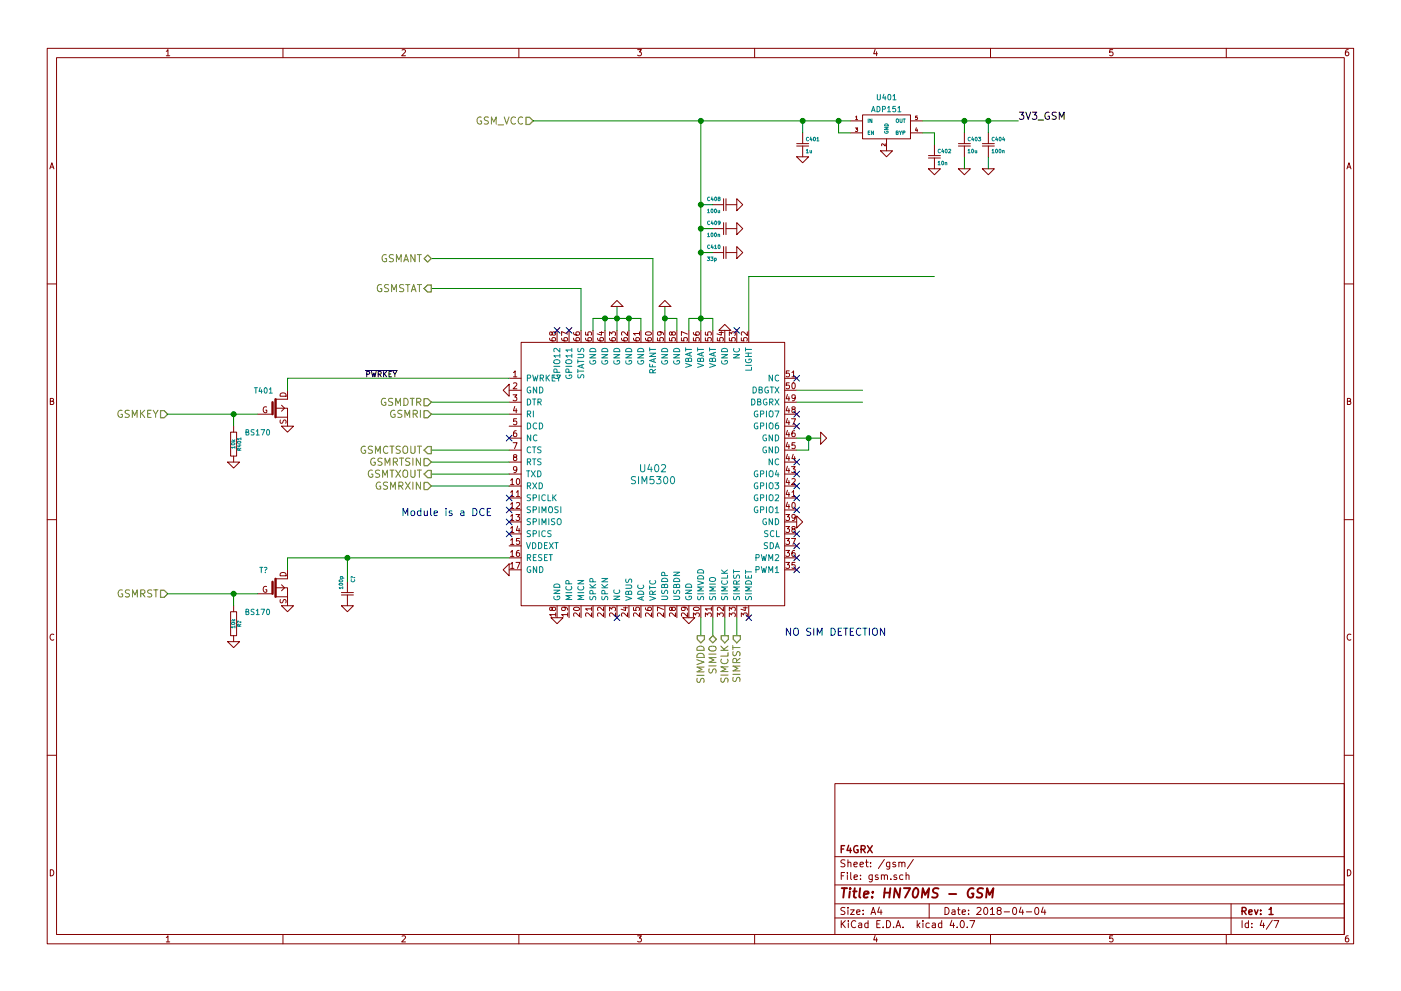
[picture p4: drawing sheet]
EESchema Schematic File Version 2
LIBS:f4grx_passive
LIBS:f4grx_pow
LIBS:ms
LIBS:f4grx_conn
LIBS:f4grx_cpu
LIBS:f4grx_interface
LIBS:f4grx_rf
LIBS:ms-cache
EELAYER 25 0
EELAYER END
$Descr A4 11693 8268
encoding utf-8
Sheet 4 7
Title "HN70MS - GSM"
Date "2018-04-04"
Rev "1"
Comp "F4GRX"
Comment1 ""
Comment2 ""
Comment3 ""
Comment4 ""
$EndDescr
Text HLabel 4450 1000 0    60   Input ~ 0
GSM_VCC
$Comp
L ADP151 U401
U 1 1
P 7400 1050
F 0 "U401" H 7400 1300 45  0000 C CNN
F 1 "ADP151" H 7400 1200 45  0000 C CNN
F 2 "ms:SOT23-5" H 7400 1050 60  0001 C CNN
F 3 "" H 7400 1050 60  0000 C CNN
	1    7400 1050
	1    0    0    -1  
$EndComp
Wire Wire Line
	4450 1000 7100 1000
$Comp
L GND #PWR419
U 1 1
P 7400 1250
F 0 "#PWR419" H 7400 1250 30  0001 C CNN
F 1 "GND" H 7400 1180 30  0001 C CNN
F 2 "" H 7400 1250 60  0000 C CNN
F 3 "" H 7400 1250 60  0000 C CNN
	1    7400 1250
	1    0    0    -1  
$EndComp
Wire Wire Line
	7100 1100 7000 1100
Wire Wire Line
	7000 1100 7000 1000
Connection ~ 7000 1000
$Comp
L CSMALL C401
U 1 1
P 6700 1200
F 0 "C401" H 6725 1250 30  0000 L CNN
F 1 "1u" H 6725 1150 30  0000 L CNN
F 2 "ms:0805_m2012" H 6700 1200 60  0001 C CNN
F 3 "" H 6700 1200 60  0000 C CNN
	1    6700 1200
	1    0    0    -1  
$EndComp
Wire Wire Line
	6700 1100 6700 1000
Connection ~ 6700 1000
$Comp
L CSMALL C402
U 1 1
P 7800 1300
F 0 "C402" H 7825 1350 30  0000 L CNN
F 1 "10n" H 7825 1250 30  0000 L CNN
F 2 "ms:0603_m1608" H 7800 1300 60  0001 C CNN
F 3 "" H 7800 1300 60  0000 C CNN
	1    7800 1300
	1    0    0    -1  
$EndComp
Wire Wire Line
	7800 1200 7800 1100
Wire Wire Line
	7800 1100 7700 1100
$Comp
L CSMALL C403
U 1 1
P 8050 1200
F 0 "C403" H 8075 1250 30  0000 L CNN
F 1 "10u" H 8075 1150 30  0000 L CNN
F 2 "ms:1206_m3216" H 8050 1200 60  0001 C CNN
F 3 "" H 8050 1200 60  0000 C CNN
	1    8050 1200
	1    0    0    -1  
$EndComp
Wire Wire Line
	8050 1100 8050 1000
Wire Wire Line
	7700 1000 8500 1000
$Comp
L CSMALL C404
U 1 1
P 8250 1200
F 0 "C404" H 8275 1250 30  0000 L CNN
F 1 "100n" H 8275 1150 30  0000 L CNN
F 2 "ms:0603_m1608" H 8250 1200 60  0001 C CNN
F 3 "" H 8250 1200 60  0000 C CNN
	1    8250 1200
	1    0    0    -1  
$EndComp
Connection ~ 8050 1000
Wire Wire Line
	8250 1100 8250 1000
Connection ~ 8250 1000
Text Label 8500 1000 0    60   ~ 0
3V3_GSM
$Comp
L GND #PWR417
U 1 1
P 6700 1300
F 0 "#PWR417" H 6700 1300 30  0001 C CNN
F 1 "GND" H 6700 1230 30  0001 C CNN
F 2 "" H 6700 1300 60  0000 C CNN
F 3 "" H 6700 1300 60  0000 C CNN
	1    6700 1300
	1    0    0    -1  
$EndComp
$Comp
L GND #PWR420
U 1 1
P 7800 1400
F 0 "#PWR420" H 7800 1400 30  0001 C CNN
F 1 "GND" H 7800 1330 30  0001 C CNN
F 2 "" H 7800 1400 60  0000 C CNN
F 3 "" H 7800 1400 60  0000 C CNN
	1    7800 1400
	1    0    0    -1  
$EndComp
$Comp
L GND #PWR421
U 1 1
P 8050 1400
F 0 "#PWR421" H 8050 1400 30  0001 C CNN
F 1 "GND" H 8050 1330 30  0001 C CNN
F 2 "" H 8050 1400 60  0000 C CNN
F 3 "" H 8050 1400 60  0000 C CNN
	1    8050 1400
	1    0    0    -1  
$EndComp
$Comp
L GND #PWR422
U 1 1
P 8250 1400
F 0 "#PWR422" H 8250 1400 30  0001 C CNN
F 1 "GND" H 8250 1330 30  0001 C CNN
F 2 "" H 8250 1400 60  0000 C CNN
F 3 "" H 8250 1400 60  0000 C CNN
	1    8250 1400
	1    0    0    -1  
$EndComp
Wire Wire Line
	8250 1400 8250 1300
Wire Wire Line
	8050 1300 8050 1400
$Comp
L SIM5300 U402
U 1 1
P 5450 3950
F 0 "U402" H 5450 4000 60  0000 C CNN
F 1 "SIM5300" H 5450 3900 60  0000 C CNN
F 2 "ms:sim5300" H 5100 4500 60  0001 C CNN
F 3 "" H 5100 4500 60  0000 C CNN
	1    5450 3950
	1    0    0    -1  
$EndComp
Wire Wire Line
	5850 1000 5850 2750
Wire Wire Line
	5950 2650 5950 2750
Wire Wire Line
	5750 2650 5950 2650
Connection ~ 5850 2650
Wire Wire Line
	5750 2750 5750 2650
$Comp
L CSMALL C408
U 1 1
P 6050 1700
F 0 "C408" V 6000 1550 30  0000 L CNN
F 1 "100u" V 6100 1550 30  0000 L CNN
F 2 "" H 6050 1700 60  0001 C CNN
F 3 "" H 6050 1700 60  0000 C CNN
	1    6050 1700
	0    1    1    0   
$EndComp
Connection ~ 5850 2100
Connection ~ 5850 1900
$Comp
L GND #PWR413
U 1 1
P 6150 1700
F 0 "#PWR413" H 6150 1700 30  0001 C CNN
F 1 "GND" H 6150 1630 30  0001 C CNN
F 2 "" H 6150 1700 60  0000 C CNN
F 3 "" H 6150 1700 60  0000 C CNN
	1    6150 1700
	0    -1   -1   0   
$EndComp
$Comp
L GND #PWR414
U 1 1
P 6150 1900
F 0 "#PWR414" H 6150 1900 30  0001 C CNN
F 1 "GND" H 6150 1830 30  0001 C CNN
F 2 "" H 6150 1900 60  0000 C CNN
F 3 "" H 6150 1900 60  0000 C CNN
	1    6150 1900
	0    -1   -1   0   
$EndComp
$Comp
L GND #PWR415
U 1 1
P 6150 2100
F 0 "#PWR415" H 6150 2100 30  0001 C CNN
F 1 "GND" H 6150 2030 30  0001 C CNN
F 2 "" H 6150 2100 60  0000 C CNN
F 3 "" H 6150 2100 60  0000 C CNN
	1    6150 2100
	0    -1   -1   0   
$EndComp
$Comp
L CSMALL C409
U 1 1
P 6050 1900
F 0 "C409" V 6000 1750 30  0000 L CNN
F 1 "100n" V 6100 1750 30  0000 L CNN
F 2 "ms:0805_m2012" H 6050 1900 60  0001 C CNN
F 3 "" H 6050 1900 60  0000 C CNN
	1    6050 1900
	0    1    1    0   
$EndComp
$Comp
L CSMALL C410
U 1 1
P 6050 2100
F 0 "C410" V 6000 1950 30  0000 L CNN
F 1 "33p" V 6100 1950 30  0000 L CNN
F 2 "ms:0603_m1608" H 6050 2100 60  0001 C CNN
F 3 "" H 6050 2100 60  0000 C CNN
	1    6050 2100
	0    1    1    0   
$EndComp
Connection ~ 5850 1700
Connection ~ 5850 1000
NoConn ~ 6650 3150
NoConn ~ 6150 2750
NoConn ~ 6650 3850
NoConn ~ 4250 3650
NoConn ~ 5150 5150
$Comp
L GND #PWR403
U 1 1
P 4250 3250
F 0 "#PWR403" H 4250 3250 30  0001 C CNN
F 1 "GND" H 4250 3180 30  0001 C CNN
F 2 "" H 4250 3250 60  0000 C CNN
F 3 "" H 4250 3250 60  0000 C CNN
	1    4250 3250
	0    1    1    0   
$EndComp
$Comp
L GND #PWR406
U 1 1
P 5150 2550
F 0 "#PWR406" H 5150 2550 30  0001 C CNN
F 1 "GND" H 5150 2480 30  0001 C CNN
F 2 "" H 5150 2550 60  0000 C CNN
F 3 "" H 5150 2550 60  0000 C CNN
	1    5150 2550
	-1   0    0    1   
$EndComp
Wire Wire Line
	5150 2550 5150 2750
Wire Wire Line
	5250 2650 5250 2750
Connection ~ 5150 2650
Wire Wire Line
	5350 2650 5350 2750
Connection ~ 5250 2650
Wire Wire Line
	5050 2750 5050 2650
Wire Wire Line
	4950 2750 4950 2650
Connection ~ 5050 2650
Wire Wire Line
	5550 2550 5550 2750
Wire Wire Line
	5650 2650 5650 2750
Connection ~ 5550 2650
Wire Wire Line
	5450 2150 5450 2750
Wire Wire Line
	3600 2150 5450 2150
$Comp
L GND #PWR412
U 1 1
P 6050 2750
F 0 "#PWR412" H 6050 2750 30  0001 C CNN
F 1 "GND" H 6050 2680 30  0001 C CNN
F 2 "" H 6050 2750 60  0000 C CNN
F 3 "" H 6050 2750 60  0000 C CNN
	1    6050 2750
	-1   0    0    1   
$EndComp
$Comp
L GND #PWR410
U 1 1
P 5550 2550
F 0 "#PWR410" H 5550 2550 30  0001 C CNN
F 1 "GND" H 5550 2480 30  0001 C CNN
F 2 "" H 5550 2550 60  0000 C CNN
F 3 "" H 5550 2550 60  0000 C CNN
	1    5550 2550
	-1   0    0    1   
$EndComp
Wire Wire Line
	4950 2650 5350 2650
Wire Wire Line
	5650 2650 5550 2650
$Comp
L GND #PWR404
U 1 1
P 4250 4750
F 0 "#PWR404" H 4250 4750 30  0001 C CNN
F 1 "GND" H 4250 4680 30  0001 C CNN
F 2 "" H 4250 4750 60  0000 C CNN
F 3 "" H 4250 4750 60  0000 C CNN
	1    4250 4750
	0    1    1    0   
$EndComp
$Comp
L GND #PWR418
U 1 1
P 6850 3650
F 0 "#PWR418" H 6850 3650 30  0001 C CNN
F 1 "GND" H 6850 3580 30  0001 C CNN
F 2 "" H 6850 3650 60  0000 C CNN
F 3 "" H 6850 3650 60  0000 C CNN
	1    6850 3650
	0    -1   -1   0   
$EndComp
Wire Wire Line
	6650 3650 6850 3650
Wire Wire Line
	6650 3750 6750 3750
Wire Wire Line
	6750 3750 6750 3650
Connection ~ 6750 3650
$Comp
L GND #PWR416
U 1 1
P 6650 4350
F 0 "#PWR416" H 6650 4350 30  0001 C CNN
F 1 "GND" H 6650 4280 30  0001 C CNN
F 2 "" H 6650 4350 60  0000 C CNN
F 3 "" H 6650 4350 60  0000 C CNN
	1    6650 4350
	0    -1   -1   0   
$EndComp
NoConn ~ 6650 4450
NoConn ~ 6650 4550
$Comp
L GND #PWR411
U 1 1
P 5750 5150
F 0 "#PWR411" H 5750 5150 30  0001 C CNN
F 1 "GND" H 5750 5080 30  0001 C CNN
F 2 "" H 5750 5150 60  0000 C CNN
F 3 "" H 5750 5150 60  0000 C CNN
	1    5750 5150
	1    0    0    -1  
$EndComp
$Comp
L GND #PWR405
U 1 1
P 4650 5150
F 0 "#PWR405" H 4650 5150 30  0001 C CNN
F 1 "GND" H 4650 5080 30  0001 C CNN
F 2 "" H 4650 5150 60  0000 C CNN
F 3 "" H 4650 5150 60  0000 C CNN
	1    4650 5150
	1    0    0    -1  
$EndComp
NoConn ~ 4250 4450
NoConn ~ 4250 4350
NoConn ~ 4250 4250
NoConn ~ 4250 4150
NoConn ~ 6650 4250
NoConn ~ 6650 4150
NoConn ~ 6650 4050
NoConn ~ 6650 3950
NoConn ~ 6650 3550
NoConn ~ 6650 3450
NoConn ~ 4750 2750
NoConn ~ 4650 2750
NoConn ~ 6650 4650
NoConn ~ 6650 4750
Wire Wire Line
	4850 2750 4850 2400
Wire Wire Line
	4850 2400 3600 2400
Wire Wire Line
	4250 3450 3600 3450
Wire Wire Line
	4250 3950 3600 3950
Wire Wire Line
	4250 4050 3600 4050
Wire Wire Line
	4250 4650 2400 4650
Wire Wire Line
	4250 3150 2400 3150
Wire Wire Line
	6250 2750 6250 2300
Wire Wire Line
	6250 2300 7800 2300
Wire Wire Line
	6150 5150 6150 5300
Wire Wire Line
	6050 5150 6050 5300
Wire Wire Line
	5950 5150 5950 5300
Wire Wire Line
	5850 5150 5850 5300
Text HLabel 6150 5300 3    60   Output ~ 0
SIMRST
Text HLabel 6050 5300 3    60   Output ~ 0
SIMCLK
Text HLabel 5950 5300 3    60   BiDi ~ 0
SIMIO
Text HLabel 5850 5300 3    60   Output ~ 0
SIMVDD
Text HLabel 1400 3450 0    60   Input ~ 0
GSMKEY
Text HLabel 3600 3450 0    60   Input ~ 0
GSMRI
Text HLabel 3600 3950 0    60   Output ~ 0
GSMTXOUT
Text HLabel 3600 4050 0    60   Input ~ 0
GSMRXIN
Text HLabel 1400 4950 0    60   Input ~ 0
GSMRST
Text HLabel 3600 2400 0    60   Output ~ 0
GSMSTAT
Text HLabel 3600 2150 0    60   BiDi ~ 0
GSMANT
$Comp
L MOSN_SMALL T401
U 1 1
P 2300 3400
F 0 "T401" H 2200 3550 45  0000 C CNN
F 1 "BS170" H 2150 3200 45  0000 C CNN
F 2 "ms:SOT23GDS" H 2300 3400 60  0001 C CNN
F 3 "" H 2300 3400 60  0000 C CNN
	1    2300 3400
	1    0    0    -1  
$EndComp
$Comp
L GND #PWR402
U 1 1
P 2400 3550
F 0 "#PWR402" H 2400 3550 30  0001 C CNN
F 1 "GND" H 2400 3480 30  0001 C CNN
F 2 "" H 2400 3550 60  0000 C CNN
F 3 "" H 2400 3550 60  0000 C CNN
	1    2400 3550
	1    0    0    -1  
$EndComp
Wire Wire Line
	2400 3150 2400 3250
Wire Wire Line
	1400 3450 2150 3450
$Comp
L RSMALL R401
U 1 1
P 1950 3700
F 0 "R401" H 1950 3750 30  0000 C CNN
F 1 "10k" H 1950 3700 30  0000 C CNN
F 2 "ms:0603_m1608" H 1950 3700 60  0001 C CNN
F 3 "" H 1950 3700 60  0000 C CNN
	1    1950 3700
	0    1    1    0   
$EndComp
Wire Wire Line
	1950 3550 1950 3450
Connection ~ 1950 3450
$Comp
L GND #PWR401
U 1 1
P 1950 3850
F 0 "#PWR401" H 1950 3850 30  0001 C CNN
F 1 "GND" H 1950 3780 30  0001 C CNN
F 2 "" H 1950 3850 60  0000 C CNN
F 3 "" H 1950 3850 60  0000 C CNN
	1    1950 3850
	1    0    0    -1  
$EndComp
Text Label 3050 3150 0    45   ~ 0
~PWRKEY
Wire Wire Line
	6650 3250 7200 3250
Wire Wire Line
	6650 3350 7200 3350
Wire Wire Line
	5950 1700 5850 1700
Wire Wire Line
	5850 1900 5950 1900
Wire Wire Line
	5950 2100 5850 2100
$Comp
L MOSN_SMALL T?
U 1 1
P 2300 4900
F 0 "T?" H 2200 5050 45  0000 C CNN
F 1 "BS170" H 2150 4700 45  0000 C CNN
F 2 "ms:SOT23GDS" H 2300 4900 60  0001 C CNN
F 3 "" H 2300 4900 60  0000 C CNN
	1    2300 4900
	1    0    0    -1  
$EndComp
$Comp
L GND #PWR?
U 1 1
P 2400 5050
F 0 "#PWR?" H 2400 5050 30  0001 C CNN
F 1 "GND" H 2400 4980 30  0001 C CNN
F 2 "" H 2400 5050 60  0000 C CNN
F 3 "" H 2400 5050 60  0000 C CNN
	1    2400 5050
	1    0    0    -1  
$EndComp
Wire Wire Line
	1400 4950 2150 4950
$Comp
L RSMALL R?
U 1 1
P 1950 5200
F 0 "R?" H 1950 5250 30  0000 C CNN
F 1 "10k" H 1950 5200 30  0000 C CNN
F 2 "ms:0603_m1608" H 1950 5200 60  0001 C CNN
F 3 "" H 1950 5200 60  0000 C CNN
	1    1950 5200
	0    1    1    0   
$EndComp
Wire Wire Line
	1950 5050 1950 4950
Connection ~ 1950 4950
$Comp
L GND #PWR?
U 1 1
P 1950 5350
F 0 "#PWR?" H 1950 5350 30  0001 C CNN
F 1 "GND" H 1950 5280 30  0001 C CNN
F 2 "" H 1950 5350 60  0000 C CNN
F 3 "" H 1950 5350 60  0000 C CNN
	1    1950 5350
	1    0    0    -1  
$EndComp
Wire Wire Line
	2400 4650 2400 4750
$Comp
L CSMALL C?
U 1 1
P 2900 4950
F 0 "C?" V 2850 4800 30  0000 L CNN
F 1 "100p" V 2950 4800 30  0000 L CNN
F 2 "ms:0603_m1608" H 2900 4950 60  0001 C CNN
F 3 "" H 2900 4950 60  0000 C CNN
	1    2900 4950
	-1   0    0    1   
$EndComp
Wire Wire Line
	2900 4850 2900 4650
Connection ~ 2900 4650
$Comp
L GND #PWR?
U 1 1
P 2900 5050
F 0 "#PWR?" H 2900 5050 30  0001 C CNN
F 1 "GND" H 2900 4980 30  0001 C CNN
F 2 "" H 2900 5050 60  0000 C CNN
F 3 "" H 2900 5050 60  0000 C CNN
	1    2900 5050
	1    0    0    -1  
$EndComp
Wire Wire Line
	4250 3750 3600 3750
Wire Wire Line
	4250 3850 3600 3850
Text HLabel 3600 3750 0    60   Output ~ 0
GSMCTSOUT
Text HLabel 3600 3850 0    60   Input ~ 0
GSMRTSIN
Wire Wire Line
	4250 3350 3600 3350
Text HLabel 3600 3350 0    60   Input ~ 0
GSMDTR
Text Notes 3350 4300 0    60   ~ 0
Module is a DCE
NoConn ~ 6250 5150
Text Notes 6550 5300 0    60   ~ 0
NO SIM DETECTION
$EndSCHEMATC
